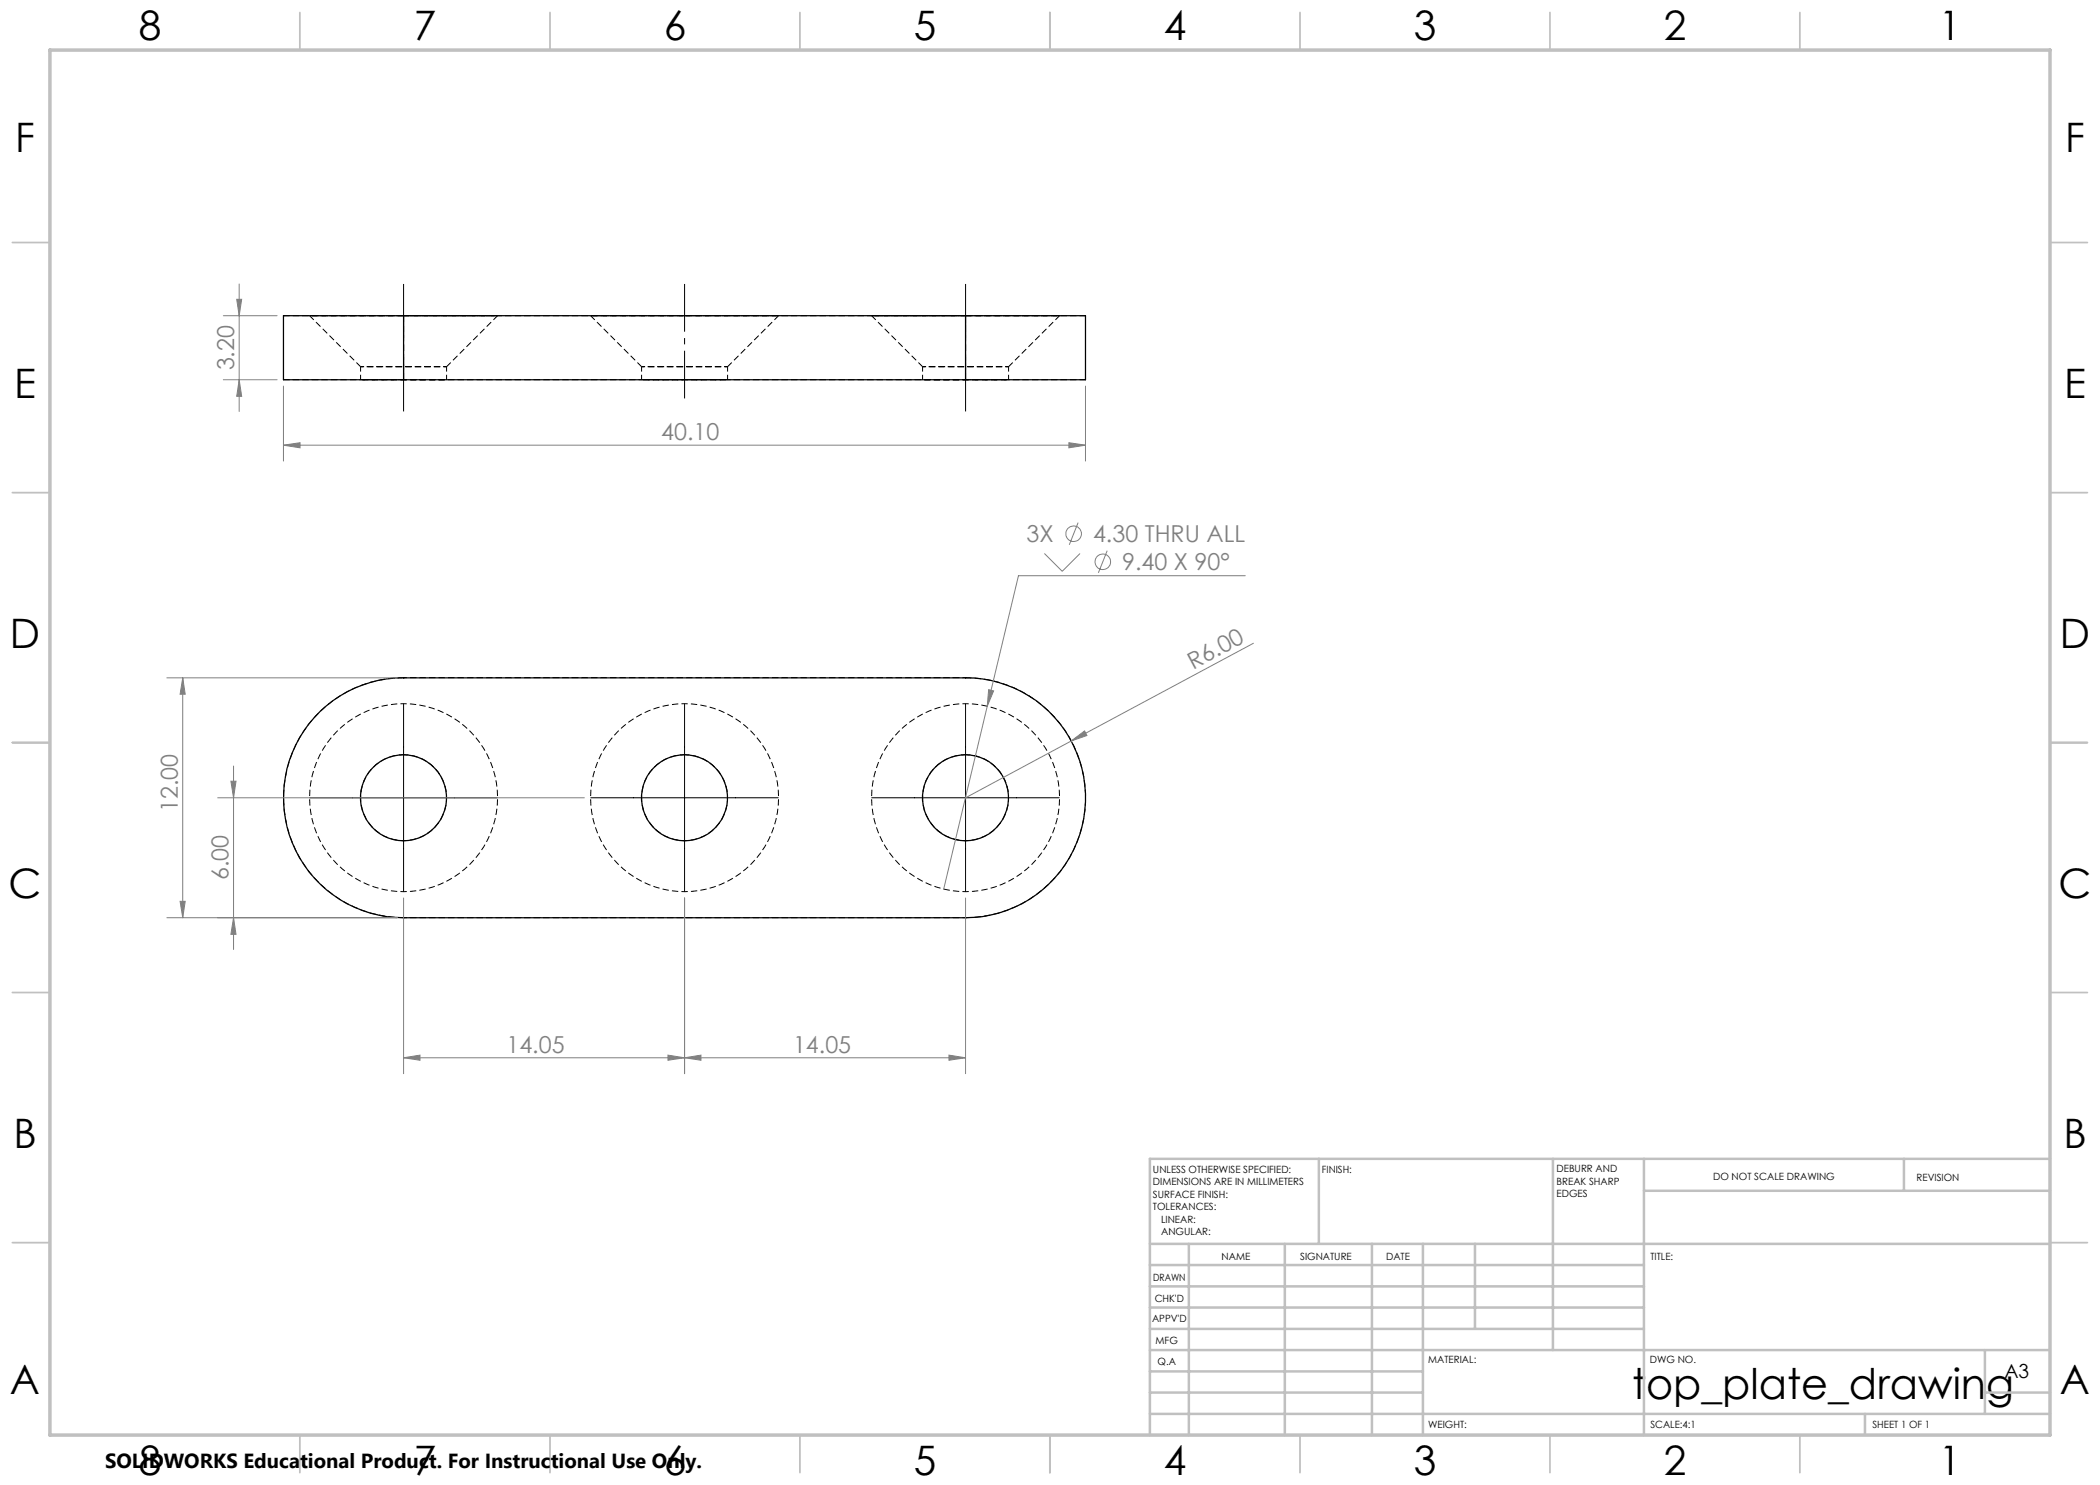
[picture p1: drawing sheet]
<svg xmlns="http://www.w3.org/2000/svg" width="420mm" height="297mm" viewBox="0 0 420 297" stroke-linecap="round" stroke-linejoin="round" font-family="sans-serif">
<path d="M61.9 63.1l10.2 10.2M80.7 63.1h-24M80.7 75.9h-24M89.3 73.3l10.2-10.2M118.1 63.1l10.2 10.2M145.5 73.3l10.2-10.2M174.3 63.1l10.2 10.2M201.7 73.3l10.2-10.2M217.1 63.1h-24M217.1 75.9h-24M193.1 135.5a24 24 0 0 1 24 24 24 24 0 0 1-24 24M80.7 183.5a24 24 0 0 1-24-24 24 24 0 0 1 24-24" fill="none" stroke="#000" stroke-width=".2" stroke-dasharray="1.3 .6" stroke-dashoffset=".1" stroke-linecap="butt"/>
<path d="M80.7 63.1v12.8M193.1 63.1v12.8" fill="none" stroke="#000" stroke-width=".2" stroke-dasharray="1.3 .6" stroke-linecap="butt"/>
<g fill="none" stroke="#000" stroke-width=".2" stroke-dasharray="1.3 .6" stroke-dashoffset=".6" stroke-linecap="butt">
<path d="M79.7 73.3h9.6h-17.2h7.6M80.7 75.9h8.6h-17.2h8.6M135.9 73.3h9.6h-17.2h7.6M136.9 75.9h8.6h-17.2h8.6M192.1 73.3h9.6h-17.2h7.6M193.1 75.9h8.6h-17.2h8.6M193.1 63.1h-112.4M193.1 75.9h-112.4M80.7 135.5h112.4M80.7 140.7a18.8 18.8 0 0 1 16.5 27.8 18.8 18.8 0 0 1-32.3 1.3 18.8 18.8 0 0 1 14.3-29l1.5-.1M136.9 140.7a18.8 18.8 0 0 1 16.5 27.8 18.8 18.8 0 0 1-32.3 1.3 18.8 18.8 0 0 1 14.3-29l1.5-.1M193.1 140.7a18.8 18.8 0 0 1 16.5 27.8 18.8 18.8 0 0 1-32.3 1.3 18.8 18.8 0 0 1 14.3-29l1.5-.1"/>
<path d="M193.1 183.5h-112.4"/>
</g>
<path d="M80.7 63.1h18.8h-37.6h18.8M136.9 63.1h18.8h-37.6h18.8M193.1 63.1h18.8h-37.6h18.8" fill="none" stroke="#000" stroke-width=".2" stroke-dasharray="1.3 .6" stroke-dashoffset=".2" stroke-linecap="butt"/>
<path d="M72.1 73.3v2.6M89.3 75.9v-2.6M128.3 73.3v2.6M145.5 75.9v-2.6M184.5 73.3v2.6M201.7 75.9v-2.6M80.7 150.9a8.6 8.6 0 0 1 7.6 12.6 8.6 8.6 0 0 1-14.7 .9 8.6 8.6 0 0 1 6.1-13.4l1-.1M136.9 150.9a8.6 8.6 0 0 1 7.6 12.6 8.6 8.6 0 0 1-14.7 .9 8.6 8.6 0 0 1 6.1-13.4l1-.1M193.1 150.9a8.6 8.6 0 0 1 7.6 12.6 8.6 8.6 0 0 1-14.7 .9 8.6 8.6 0 0 1 6.1-13.4l1-.1" fill="none" stroke="#000" stroke-width=".2" stroke-dasharray="1.3 .6" stroke-dashoffset=".3" stroke-linecap="butt"/>
<g fill="none" stroke="#000" stroke-width=".25">
<path d="M80.7 63.1h-24v12.8h24M80.7 63.1v12.8M80.7 63.1h112.4M80.7 75.9h112.4M193.1 63.1h24v12.8h-24M193.1 63.1v12.8M64 142.3a23.9 23.9 0 0 1 16.7-6.7h112.4a24 24 0 0 1 24 24 24 24 0 0 1-24 23.9h-112.4a24 24 0 0 1-22.3-15 24 24 0 0 1 5.6-26.2z"/>
<circle cx="80.7" cy="159.6" r="8.6"/>
<circle cx="136.9" cy="159.6" r="8.6"/>
<circle cx="193.1" cy="159.6" r="8.6"/>
</g>
<path d="M80.7 135.5h.1M193.1 135.5h.1M80.7 183.5h.1M193.1 183.5h.1" fill="none" stroke="#000" stroke-width=".2" stroke-dasharray="1.3 .6"/>
<g fill="none" stroke="#808080" stroke-width=".2">
<path d="M47.3 59.9h1l-.5 3.2zM47.8 56.8v25.5M44.7 63.1h10.7M44.7 75.9h10.7M47.8 75.9l.5 3.4h-1zM56.7 77.2v15M217.1 77.2v15M56.7 89l3.3-.5v1.1zM56.7 89h160.4M213.8 88.5l3.3 .5-3.3 .6zM208.9 110.7l3.5 3.6 3.6-3.6M215.6 104.5l-1.7 4.5"/>
<path d="M221.4 110.1l-1.7 4.5M249.1 115.1h-45.4l-15 62.7M33.4 135.6h46M36.5 135.6l.5 3.2h-1zM36.5 135.6v47.9M197.7 137.9l1 .3-1.3 3zM250.7 128.7l-36.5 19.5M43.5 159.6h73.4M46.2 156.2h1l-.5 3.4zM46.7 153.2v36.7M214.2 148.2l2.7-2 .5 .9zM214.2 148.2l-21.1 11.4"/>
<path d="M80.7 179.6v35.1M136.9 179.6v35.1M193.1 179.6v35.1M33.4 183.5h46M36 180.3h1l-.5 3.2zM46.7 183.5l.5 3.4h-1zM80.7 211.6l3.3-.6v1.1zM80.7 211.6h112.4M133.6 211l3.3 .6-3.3 .5zM136.9 211.6l3.3-.6v1.1zM189.8 211l3.3 .6-3.3 .5z"/>
<circle cx="214.7" cy="106.8" r="1.56"/>
<circle cx="220.6" cy="112.4" r="1.56"/>
</g>
<path d="M80.7 56.8v25.5M193.1 56.8v25.5" fill="none" stroke="#000" stroke-width=".2" stroke-dasharray="15.2 1.3 1.3 1.3" stroke-dashoffset="4.4" stroke-linecap="butt"/>
<path d="M136.9 56.8v22.9" fill="none" stroke="#000" stroke-width=".2" stroke-dasharray="15.2 1.3 1.3 1.3" stroke-dashoffset="5.7" stroke-linecap="butt"/>
<path d="M61.9 159.6h37.5M80.7 140.8v37.5M118.1 159.6h37.5M136.9 140.8v37.5M174.3 159.6h37.5M193.1 140.8v37.5" fill="none" stroke="#000" stroke-width=".2"/>
<g fill="none" stroke="#c0c0c0" stroke-width=".35">
<path d="M60 2.5v7.5M110 2.5v7.5M160 2.5v7.5M210 2.5v7.5M260 2.5v7.5M310 2.5v7.5M360 2.5v7.5M2.5 48.5h7.5M410 48.5h7.5M2.5 98.5h7.5M410 98.5h7.5M2.5 148.5h7.5"/>
<path d="M410 148.5h7.5M2.5 198.5h7.5M410 198.5h7.5M2.5 248.5h7.5M410 248.5h7.5M60 287v7.5M110 287v7.5M160 287v7.5M210 287v7.5M260 287v7.5M310 287v7.5M360 287v7.5"/>
</g>
<g fill="none" stroke="#c0c0c0" stroke-width=".5">
<path d="M263.8 231.8v17M310.6 231.8v38.2M328.8 231.8v55.2M328.8 238.2h81.2M380.8 231.8v6.4M410 231.8h-180v55.2M230 248.8h180M230 257.3h98.8M230 253h98.8M237.8 248.8v38.2M257 248.8v38.2M274.4 248.8v38.2"/>
<path d="M284.6 248.8v38.2M295 248.8v17M230 265.8h98.8M230 261.5h98.8M230 278.5h54.6M230 274.3h54.6M230 270h180M397 278.5h13M397 270v12.8M230 282.8h180M373 282.8v4.2"/>
</g>
<path d="M10 10h400v277h-400z" fill="none" stroke="#c0c0c0" stroke-width=".7"/>
<g fill="#808080">
<path d="M214.2 148.2l2.7-2 .5 .9z"/>
<path d="M213.8 88.5l3.3 .5-3.3 .6zM56.7 89l3.3-.5v1.1z"/>
<path d="M197.7 137.9l-.3 3.3 1.3-3zM80.7 211.6l3.3-.6v1.1zM133.6 211l3.3 .6-3.3 .5zM136.9 211.6l3.3-.6v1.1zM189.8 211l3.3 .6-3.3 .5z"/>
<path d="M47.3 59.9h1l-.5 3.2zM47.8 75.9l.5 3.4h-1zM36.5 135.6l.5 3.2h-1zM36 180.3h1l-.5 3.2zM46.2 156.2h1l-.5 3.4zM46.7 183.5l.5 3.4h-1z"/>
</g>
<text font-size="8.5" x="326.4" y="279.7">top_plate_drawing</text>
<g font-size="8.1">
<text x="27.7" y="8">8</text>
<text x="82.7" y="8">7</text>
<text x="132.7" y="8">6</text>
<text x="182.7" y="8">5</text>
<text x="232.7" y="8">4</text>
<text x="282.7" y="8">3</text>
<text x="332.7" y="8">2</text>
<text x="387.7" y="8">1</text>
<text x="3" y="30.4">F</text>
<text x="413" y="30.4">F</text>
<text x="2.8" y="79.6">E</text>
<text x="412.8" y="79.6">E</text>
<text x="2" y="129.6">D</text>
<text x="412" y="129.6">D</text>
<text x="1.7" y="179.6">C</text>
<text x="411.7" y="179.6">C</text>
<text x="2.7" y="229.6">B</text>
<text x="412.7" y="229.6">B</text>
<text x="2" y="278.9">A</text>
<text x="412" y="278.9">A</text>
<text x="27.7" y="295">8</text>
<text x="82.7" y="295">7</text>
<text x="132.7" y="295">6</text>
<text x="182.7" y="295">5</text>
<text x="232.7" y="295">4</text>
<text x="282.7" y="295">3</text>
<text x="332.7" y="295">2</text>
<text x="387.7" y="295">1</text>
</g>
<g font-size="4.7" fill="#808080">
<text x="46.8" y="74.1" transform="rotate(-90 46.8 74.1)">3.20</text>
<text x="132.2" y="88">40.10</text>
<text x="205.3" y="108.4">3X</text>
<text x="218.6" y="108.4">4.30 THRU ALL</text>
<text x="224.4" y="114.1">9.40 X 90°</text>
<text x="238.6" y="134" transform="rotate(-28 238.6 134)">R6.00</text>
<text x="35.5" y="162.4" transform="rotate(-90 35.5 162.4)">12.00</text>
<text x="45.7" y="176.1" transform="rotate(-90 45.7 176.1)">6.00</text>
<text x="101.3" y="210.5">14.05</text>
<text x="158.6" y="210.5">14.05</text>
</g>
<text font-size="4.1" x="21" y="293.7">SOLIDWORKS Educational Product. For Instructional Use Only.</text>
<text font-size="3.9" x="400.9" y="275.5">A3</text>
<g font-size="2">
<text x="230.6" y="234.6">UNLESS OTHERWISE SPECIFIED:</text>
<text x="230.6" y="237.1">DIMENSIONS ARE IN MILLIMETERS</text>
<text x="230.6" y="239.6">SURFACE FINISH:</text>
<text x="264.4" y="234.6">FINISH:</text>
<text x="311.3" y="234.5">DEBURR AND</text>
<text x="311.3" y="237">BREAK SHARP</text>
<text x="311.3" y="239.5">EDGES</text>
<text x="342.6" y="236">DO NOT SCALE DRAWING</text>
<text x="383.3" y="236.2">REVISION</text>
<text x="230.6" y="242.1">TOLERANCES:</text>
<text x="232.2" y="244.6">LINEAR:</text>
<text x="232.2" y="247.1">ANGULAR:</text>
<text x="244.3" y="252">NAME</text>
<text x="260" y="251.9">SIGNATURE</text>
<text x="277.2" y="251.9">DATE</text>
<text x="330.1" y="251.9">TITLE:</text>
<text x="230.6" y="256.1">DRAWN</text>
<text x="230.9" y="260.3">CHK'D</text>
<text x="230.4" y="264.4">APPV'D</text>
<text x="231.1" y="268.8">MFG</text>
<text x="231.5" y="273">Q.A</text>
<text x="285.6" y="272.5">MATERIAL:</text>
<text x="330" y="272.5">DWG NO.</text>
<text x="285.6" y="285.5">WEIGHT:</text>
<text x="330.1" y="285.6">SCALE:4:1</text>
<text x="374.5" y="285.6">SHEET 1 OF 1</text>
</g>
</svg>
